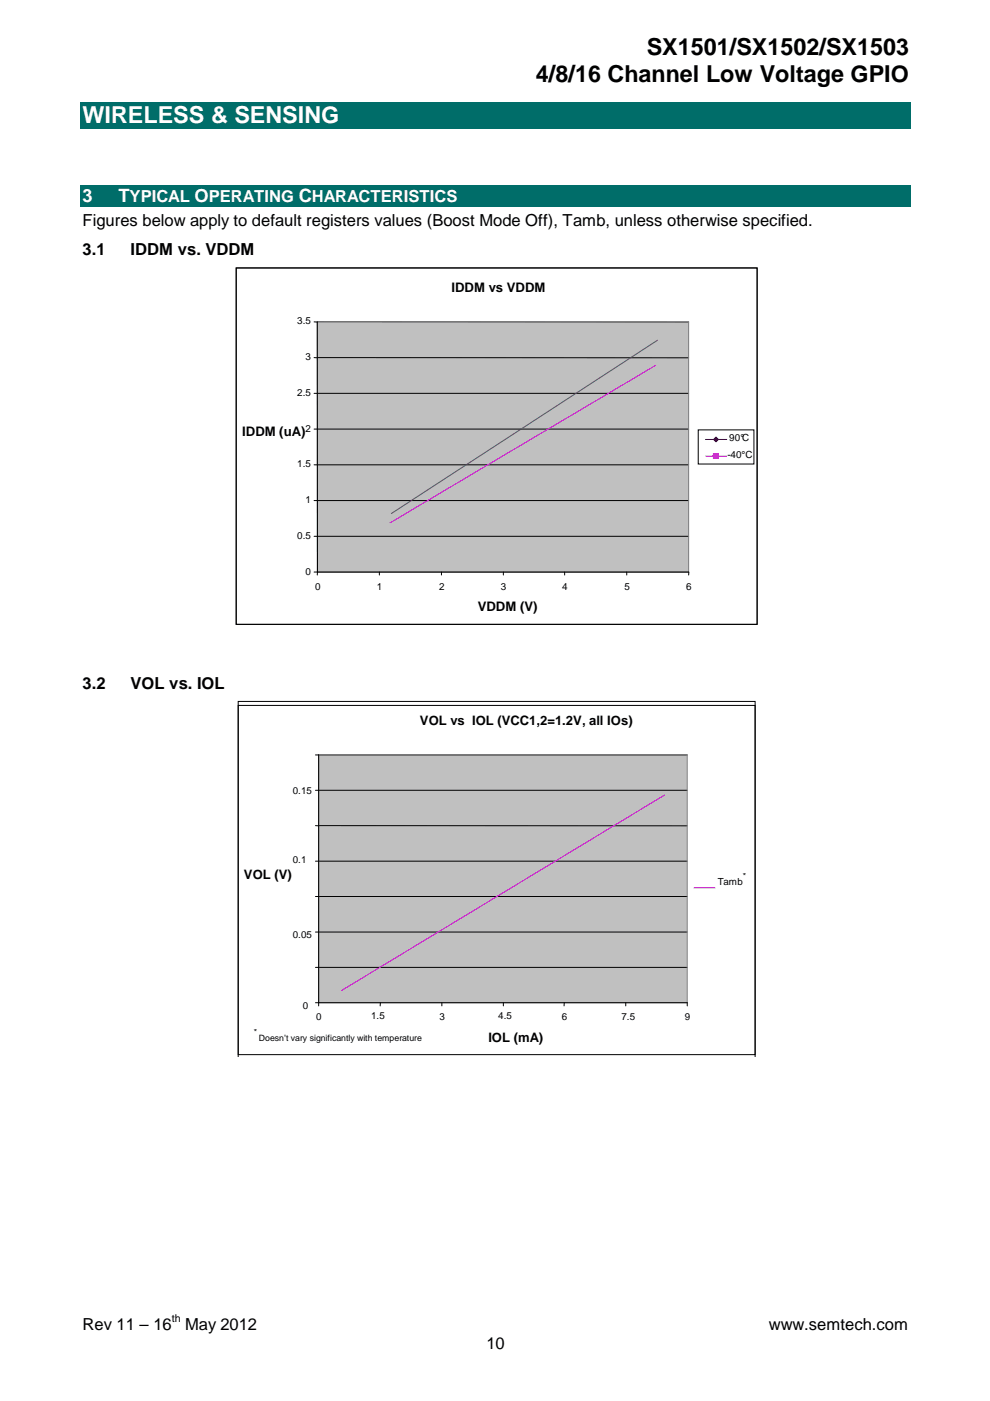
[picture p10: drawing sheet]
<svg xmlns="http://www.w3.org/2000/svg" width="210mm" height="297mm" viewBox="0 0 210 297" stroke-linecap="round" stroke-linejoin="round" font-family="sans-serif">
<g fill="#006d69">
<path d="M17 21.5h176v5.7h-176z"/>
<path d="M17 39.2h176v4.6h-176z"/>
</g>
<path d="M50.1 56.8h110.4v75.6h-110.4z" fill-rule="evenodd" fill="#fff"/>
<path d="M50.1 56.8h110.4v75.6h-110.4z" fill="none" stroke="#010101" stroke-width=".21"/>
<path d="M67.3 68.5h78.7v53h-78.7z" fill-rule="evenodd" fill="#c0c0c0"/>
<g fill="none" stroke="#010101" stroke-width=".21">
<path d="M66.6 75.8l.7 .1M66.6 68.2l.7 .1M67.3 75.8l78.7 .1M146 68.3l-78.7-.1v53.7M66.6 98.6h79.4M66.6 91h79.4M66.6 83.4h79.4M66.6 113.7h79.4M66.6 106.1h79.4M66.6 121.3h79.4v.6M80.4 121.3v.6M93.6 121.3v.6"/>
<path d="M106.7 121.3v.6M119.7 121.3v.6M132.9 121.3v.6"/>
</g>
<path d="M67.3 68.2h78.7v53.1h-78.7z" fill="none" stroke="#808080" stroke-width=".21"/>
<path d="M148 91.1h11.9v7.3h-11.9z" fill-rule="evenodd" fill="#fff"/>
<path d="M148 91.1h11.9v7.3h-11.9z" fill="none" stroke="#010101" stroke-width=".21"/>
<path d="M149.6 93.2h4.5" fill="none" stroke="#010180" stroke-width=".21"/>
<path d="M151.8 92.7l.5 .5-.5 .5-.5-.5z" fill-rule="evenodd" fill="#010180"/>
<path d="M151.8 92.7l.5 .5-.5 .5-.5-.5z" fill="none" stroke="#010180" stroke-width=".21"/>
<path d="M149.6 96.7h4.5" fill="none" stroke="#ff01ff" stroke-width=".21"/>
<path d="M151.3 96.2h1v1h-1z" fill-rule="evenodd" fill="#ff01ff"/>
<path d="M139.1 77.4l-56.4 33.5M151.3 96.2h1v1h-1z" fill="none" stroke="#ff01ff" stroke-width=".21"/>
<path d="M50.1 56.8h110.4v75.6h-110.4z" fill="none" stroke="#010101" stroke-width=".21"/>
<path d="M139.4 72.1l-56.4 36.8" fill="none" stroke="#343499" stroke-width=".21"/>
<path d="M50.5 149.6h109.6v74.4h-109.6z" fill-rule="evenodd" fill="#fff"/>
<path d="M50.5 224v-74.4h109.6v74.4" fill="none" stroke="#010101" stroke-width=".21"/>
<path d="M67.6 160.1h78.1v52.5h-78.1z" fill-rule="evenodd" fill="#c0c0c0"/>
<g fill="none" stroke="#010101" stroke-width=".21">
<path d="M50.5 148.7h109.6v74.9h-109.6zM66.9 167.6h78.8M66.9 160.1h78.8M66.9 175l.7 .1M67.6 175l78.1 .1M67.6 160.1v53.2M66.9 197.6h78.8M66.9 190.1h78.8M66.9 182.6h78.8M66.9 205.1h78.8M66.9 212.6h78.8v.7M80.6 212.6v.7"/>
<path d="M93.7 212.6v.7M106.7 212.6v.7M119.6 212.6v.7M132.7 212.6v.7"/>
</g>
<path d="M67.6 160.1h78.1v52.5h-78.1z" fill="none" stroke="#808080" stroke-width=".21"/>
<path d="M140.9 168.6l-68.4 41.4M147.1 188.3h4.5" fill="none" stroke="#ff01ff" stroke-width=".21"/>
<g font-size="5">
<text x="137.1" y="11.6">SX1501/SX1502/SX1503</text>
<text x="113.6" y="17.3">4/8/16 Channel Low Voltage GPIO</text>
</g>
<text font-size="5" fill="#fff" x="17.5" y="26.1">WIRELESS &amp; SENSING</text>
<g font-size="3.9" fill="#fff">
<text x="17.5" y="42.9">3</text>
<text x="25.1" y="42.9">TYPICAL OPERATING CHARACTERISTICS</text>
</g>
<g font-size="3.5">
<text x="17.5" y="48">Figures below apply to default registers values (Boost Mode Off), Tamb, unless otherwise specified.</text>
<text x="17.5" y="54.1">3.1</text>
<text x="27.7" y="54.1">IDDM vs. VDDM</text>
<text x="17.5" y="146">3.2</text>
<text x="27.7" y="146">VOL vs. IOL</text>
<text x="17.5" y="282">Rev 11 – 16</text>
<text x="39.2" y="282">May 2012</text>
<text x="103.1" y="285.9">10</text>
<text x="163" y="282">www.semtech.com</text>
</g>
<g font-size="2.8">
<text x="95.7" y="61.8">IDDM vs VDDM</text>
<text x="51.4" y="92.5">IDDM (uA)</text>
<text x="101.3" y="129.6">VDDM (V)</text>
<text x="89" y="153.7">VOL vs IOL (VCC1,2=1.2V, all IOs)</text>
<text x="51.7" y="186.3">VOL (V)</text>
<text x="103.5" y="220.9">IOL (mA)</text>
</g>
<text font-size="2.3" x="36.4" y="280.2">th</text>
<g font-size="2.1">
<text x="63" y="68.8">3.5</text>
<text x="64.8" y="76.4">3</text>
<text x="63" y="83.9">2.5</text>
<text x="64.8" y="91.5">2</text>
<text x="154.6" y="93.6">90°C</text>
<text x="63" y="99.1">1.5</text>
<text x="154.2" y="97.1">-40°C</text>
<text x="64.8" y="106.7">1</text>
<text x="63" y="114.2">0.5</text>
<text x="64.8" y="121.8">0</text>
<text x="66.8" y="125.1">0</text>
<text x="79.9" y="125.1">1</text>
<text x="93.1" y="125.1">2</text>
<text x="106.2" y="125.1">3</text>
<text x="119.2" y="125.1">4</text>
<text x="132.4" y="125.1">5</text>
<text x="145.5" y="125.1">6</text>
<text x="62.1" y="168.4">0.15</text>
<text x="62.1" y="182.9">0.1</text>
<text x="152.2" y="187.7">Tamb</text>
<text x="62.1" y="198.8">0.05</text>
<text x="64.2" y="214">0</text>
<text x="78.7" y="216">1.5</text>
<text x="105.6" y="216">4.5</text>
<text x="67.1" y="216.3">0</text>
<text x="93.2" y="216.3">3</text>
<text x="119.1" y="216.3">6</text>
<text x="131.8" y="216.3">7.5</text>
<text x="145.2" y="216.3">9</text>
</g>
<g font-size="1.8">
<text x="157.5" y="186.4">*</text>
<text x="53.8" y="219.5">*</text>
<text x="54.9" y="220.8">Doesn’t vary significantly with temperature</text>
</g>
</svg>
